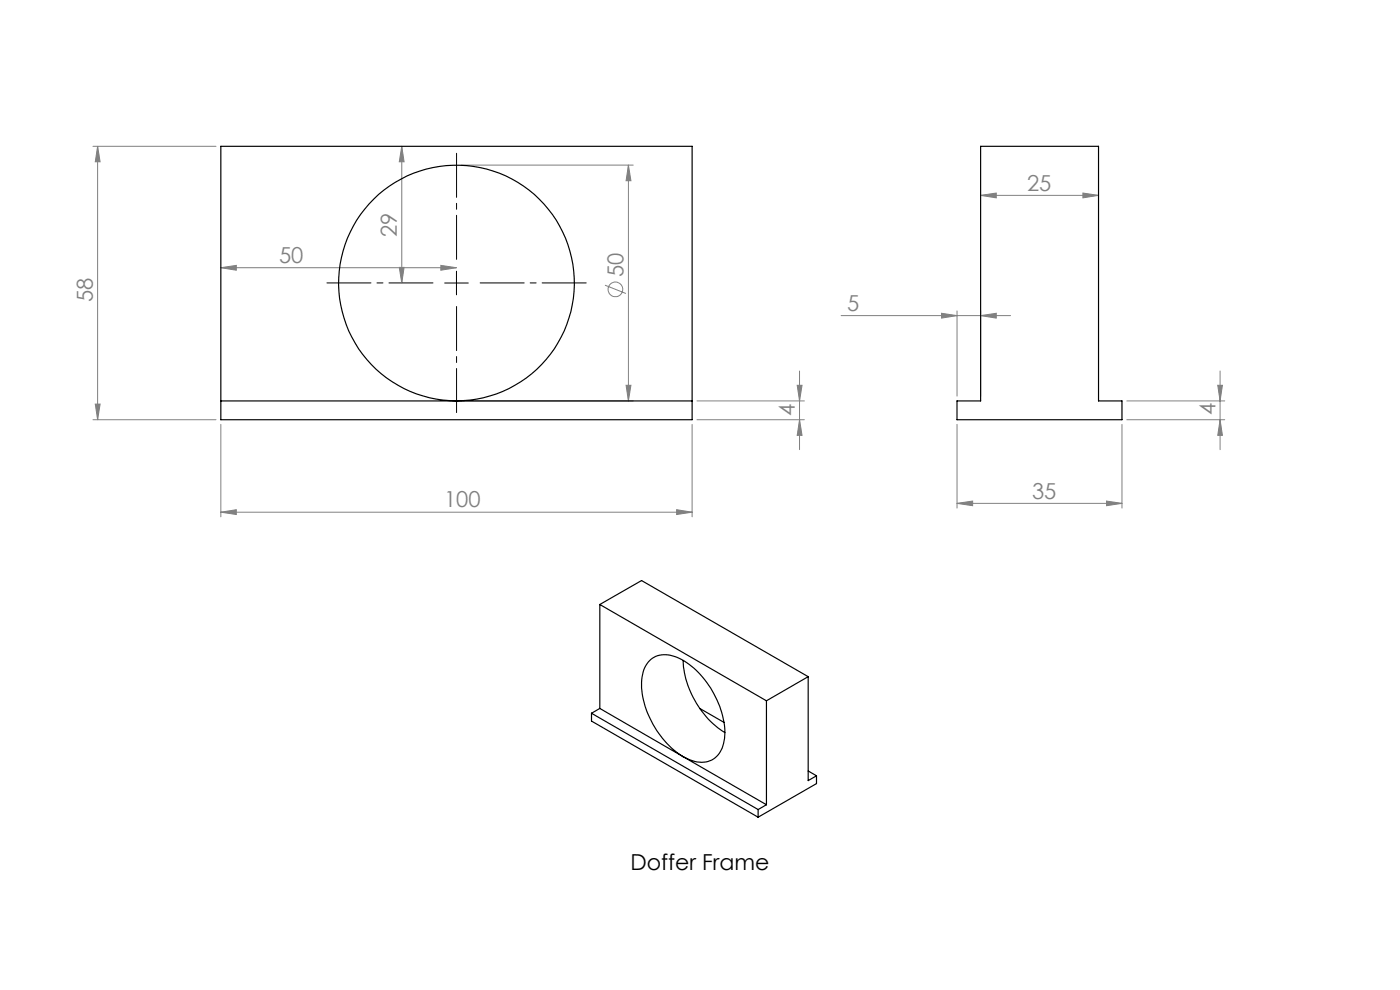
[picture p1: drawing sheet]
<svg xmlns="http://www.w3.org/2000/svg" width="297mm" height="210mm" viewBox="0 0 297 210" stroke-linecap="round" stroke-linejoin="round" font-family="sans-serif">
<g fill="none" stroke="#808080" stroke-width=".21">
<path d="M19.7 31h26.1M20.7 31v58M20.7 31l.5 3.3h-1zM85.2 31v29M85.2 31l.5 3.3h-1zM97.8 35h36.5M133.3 35v50M133.3 35l.5 3.3h-1zM46.8 56.8l3.3-.5v1zM46.8 56.8h50M84.7 56.7h1l-.5 3.3zM93.5 56.3l3.3 .5-3.3 .5z"/>
<path d="M208 41.4l3.3-.5v1.1zM208 41.4h25M229.7 40.9l3.3 .5-3.3 .6zM128.3 60.5l4.5 1.8M169.6 78.7v16.7M178.4 66.9h36M199.7 66.5l3.3 .4-3.3 .6zM203 66v18M208 66.9l3.3-.4v1zM208 66v18M258.8 78.7v16.7M19.7 89h26.1"/>
<path d="M20.2 85.7h1l-.5 3.3zM46.8 90v19.6M97.8 85h36.5M132.8 81.7h1l-.5 3.3zM146.8 90v19.6M147.8 89h22.8M147.8 85h22.8M169.1 81.7h1l-.5 3.3zM169.6 89l.5 3.3h-1zM203 90v17.8M238 90v17.8M239 89h20.8"/>
<path d="M239 85h20.8M258.3 81.7h1l-.5 3.3zM258.8 89l.5 3.3h-1zM46.8 108.6l3.3-.5v1zM46.8 108.6h100M143.5 108.1l3.3 .5-3.3 .5zM203 106.8l3.3-.5v1zM203 106.8h35M234.7 106.3l3.3 .5-3.3 .5z"/>
<circle cx="130.6" cy="61.4" r="1.55"/>
</g>
<path d="M96.9 55v-22.5M91.9 60h-22.5M96.9 65v22.5M101.9 60h22.5" fill="none" stroke="#000" stroke-width=".21" stroke-dasharray="15.2 1.3 1.3 1.3" stroke-dashoffset="5.9"/>
<path d="M96.8 57.5v5M94.3 60h5" fill="none" stroke="#000" stroke-width=".21"/>
<g fill="#808080">
<path d="M93.5 56.3l3.3 .5-3.3 .5zM46.8 56.8l3.3-.5v1z"/>
<path d="M46.8 108.6l3.3-.5v1zM143.5 108.1l3.3 .5-3.3 .5zM203 106.8l3.3-.5v1zM234.7 106.3l3.3 .5-3.3 .5zM199.7 66.5l3.3 .4-3.3 .6zM208 66.9l3.3-.4v1zM208 41.4l3.3-.5v1.1zM229.7 40.9l3.3 .5-3.3 .6z"/>
<path d="M20.2 85.7h1l-.5 3.3zM20.7 31l.5 3.3h-1zM169.6 89l.5 3.3h-1zM169.1 81.7h1l-.5 3.3zM258.8 89l.5 3.3h-1zM258.3 81.7h1l-.5 3.3z"/>
<path d="M133.3 35l.5 3.3h-1zM132.8 81.7h1l-.5 3.3zM85.2 31l.5 3.3h-1zM84.7 56.7h1l-.5 3.3z"/>
</g>
<g fill="none" stroke="#000" stroke-width=".25">
<path d="M46.8 31h100v58h-100zM208 31h25v54h5v4h-35v-4h5zM46.8 85h100M127.2 128.2v22.1M127.2 128.2l35.4 20.5M127.2 128.2l8.9-5.1 35.3 20.4M125.5 151.3l35.3 20.4M125.5 151.3v1.7l35.3 20.3M127.2 150.3l35.4 20.4M127.2 150.3l-1.7 1M137.7 140.2a5.1 5.1 0 0 1 6-.8 18.8 18.8 0 0 1 10 16.7 5.5 5.5 0 0 1-3.5 5.4 8.9 8.9 0 0 1-7.8-2.9 19.3 19.3 0 0 1-6.3-14.4 6.3 6.3 0 0 1 1.6-4zM144.9 140.1a19.6 19.6 0 0 0 8.9 15.3"/>
<path d="M148.4 150.3l5.2 2.9M162.6 148.7v22M171.4 143.5l-8.8 5.2M171.4 143.5v22.1l1.8-1M160.8 171.7v1.6M162.6 170.7l-1.8 1M171.4 163.5l1.8 1.1M173.2 164.6v1.6l-12.4 7.1"/>
<circle cx="96.8" cy="60" r="25"/>
</g>
<g font-size="4.7" fill="#808080">
<text x="217.9" y="40.4">25</text>
<text x="84.2" y="50.2" transform="rotate(-90 84.2 50.2)">29</text>
<text x="59.2" y="55.8">50</text>
<text x="132.3" y="58.8" transform="rotate(-90 132.3 58.8)">50</text>
<text x="19.7" y="64.1" transform="rotate(-90 19.7 64.1)">58</text>
<text x="179.8" y="65.9">5</text>
<text x="168.6" y="88.1" transform="rotate(-90 168.6 88.1)">4</text>
<text x="257.8" y="87.9" transform="rotate(-90 257.8 87.9)">4</text>
<text x="94.2" y="107.6">100</text>
<text x="218.9" y="105.7">35</text>
</g>
<text font-size="4.7" x="133.8" y="184.6">Doffer Frame</text>
</svg>
